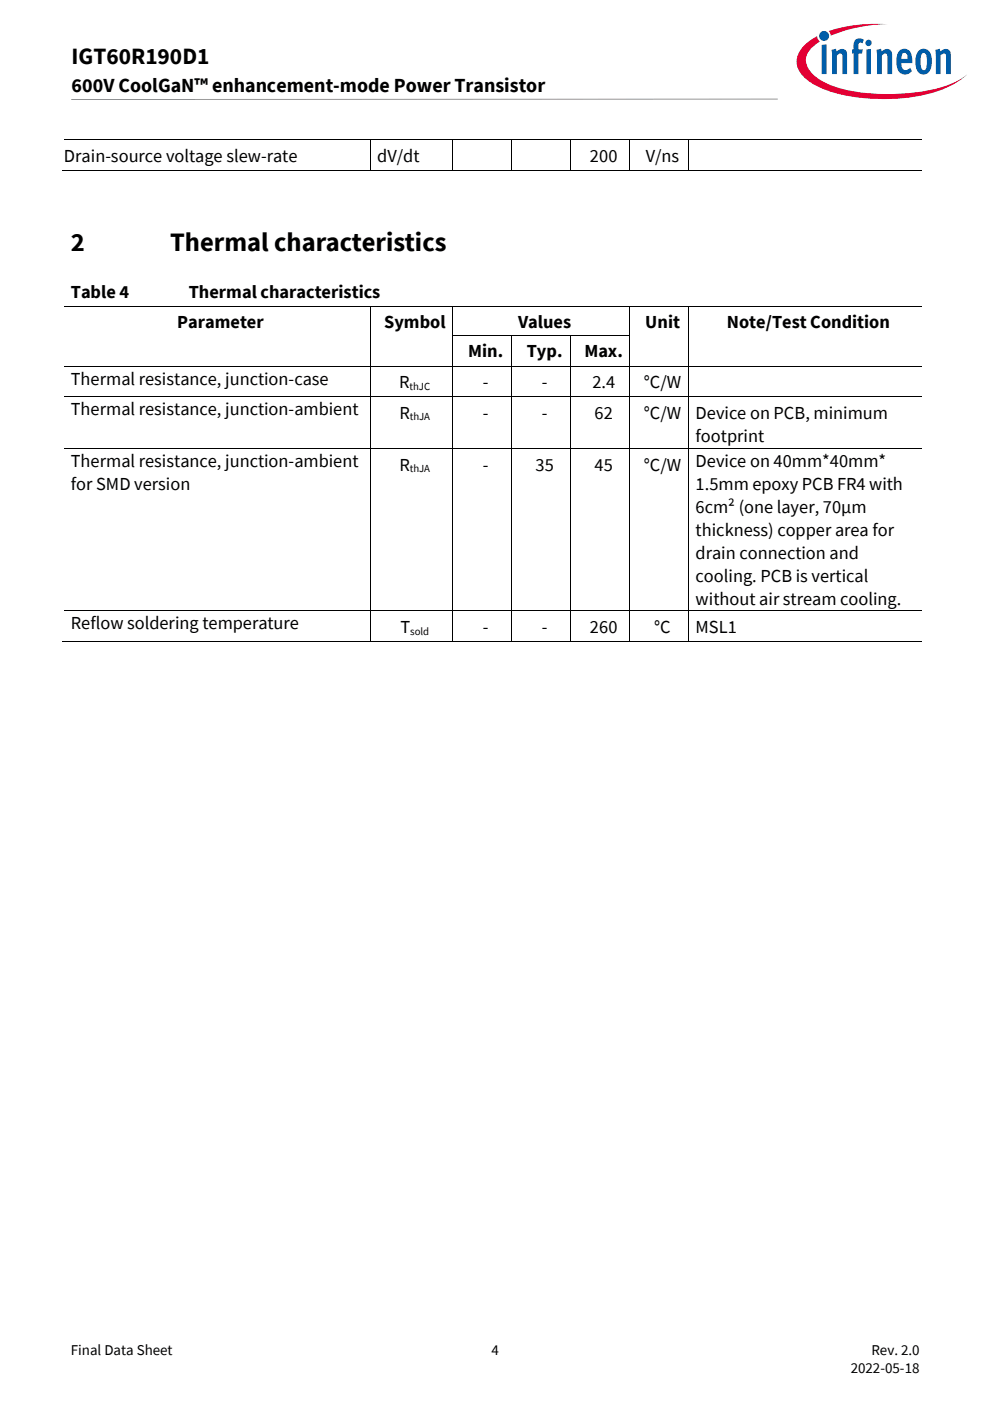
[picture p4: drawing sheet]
<svg xmlns="http://www.w3.org/2000/svg" width="210mm" height="297mm" viewBox="0 0 210 297" stroke-linecap="round" stroke-linejoin="round" font-family="sans-serif">
<path d="M175.8 6.6l.3 .4 .1 .6a31.5 31.5 0 0 1 12.1-2.5 33.4 33.4 0 0 0-12.5 1.5zM170.3 9.9a4.3 4.3 0 0 0 .2 6.5 20.3 20.3 0 0 0 11.3 4.3 36.8 36.8 0 0 0 19.1-2.2l2.5-1.3 1.7-1.4a18.6 18.6 0 0 1-9.4 3.6 44.9 44.9 0 0 1-18.4-1 10.2 10.2 0 0 1-5.8-3.8 3.5 3.5 0 0 1 1.1-4.9l1.3-.9-.4-.5-.2-.6a10.8 10.8 0 0 0-3 2.2z" fill-rule="evenodd" fill="#e30034"/>
<path d="M173.7 7.6a1.06 1.06 0 0 0 2.1 0 1.06 1.06 0 0 0-2.1 0zM174.3 9.5v6.2h1v-6.3zM176.4 10.6l.1 5.1h1v-3.9a.62 .62 0 0 1 .8-.5 .62 .62 0 0 1 .4 .9v3.5h1v-4a1.14 1.14 0 0 0-.7-1.3 1.14 1.14 0 0 0-1.3 .3l-.3 .3-.1-.7zM181.5 8.4l-.4 .9v1.2h-.4v.8h.4v4.4h1v-4.4h.7l.2-.8h-.9v-1.2l.4-.3 .4 .2 .3-.8-1-.3zM183.8 10.5v5.2h.9v-5.3zM183.5 9.1a.7 .7 0 0 0 1.4 0 .7 .7 0 0 0-1.4 0zM185.9 10.6l.1 5.1h1v-3.9a.76 .76 0 0 1 1.1-.3l.1 4.2h1v-4a1.2 1.2 0 0 0-.8-1.3 1.2 1.2 0 0 0-1.4 .6l-.1-.7zM190.8 10.7a4 4 0 0 0 .3 4.9 1.83 1.83 0 0 0 2.3-.5l-.4-.7a.98 .98 0 0 1-1.1 .4 .98 .98 0 0 1-.7-1v-.4h2.3a2.63 2.63 0 0 0-1.3-3 1.47 1.47 0 0 0-1.4 .3zM191.4 11.4a.66 .66 0 0 1 .9-.1 .66 .66 0 0 1 .2 .8v.4h-1.3zM195 10.6a4 4 0 0 0-.1 4.9 1.64 1.64 0 0 0 2.6-1.3l.1-.6a2.81 2.81 0 0 0-1.2-3.2h-1zM195.6 11.4l.3-.2a1.17 1.17 0 0 1 .7 1.4v.8a1.31 1.31 0 0 1-.6 1.5 1.51 1.51 0 0 1-.8-1.9l.1-.8zM198.4 10.6l.1 5.1h1v-3.9a.82 .82 0 0 1 1.1-.3l.1 4.2h1v-4a1.19 1.19 0 0 0-.8-1.3 1.19 1.19 0 0 0-1.5 .6l-.1-.7z" fill-rule="evenodd" fill="#005da9"/>
<g fill="none" stroke="#000" stroke-width=".21">
<path d="M13.3 36.2h65.1M13.5 29.6h64.9M15.1 21h149.9M78.5 29.7v6.4M78.6 29.6h17.4M78.6 36.2h17.4M96.1 29.7v6.4M96.1 29.6h12.4M96.1 36.2h12.4M108.5 29.7v6.4M108.6 29.6h12.4M108.6 36.2h12.4"/>
<path d="M121.1 29.7v6.4M121.2 29.6h12.3M121.2 36.2h12.3M133.6 29.7v6.4M133.6 29.6h12.4M133.6 36.2h12.4M146 29.7v6.4M146.1 29.6h49.3M146.1 36.2h49.3M13.5 65h64.9M13.5 77.6h64.9M78.5 65.1v5.9"/>
<path d="M78.5 71.2v6.4M78.5 77.7v6.4M78.6 65h17.4M78.6 77.6h17.4M96.1 65.1v5.9M96.1 71.2v6.4M96.1 77.7v6.4M96.1 65h37.4M96.1 71.1h12.4M96.1 77.6h12.4M108.5 71.2v6.4M108.5 77.7v6.4"/>
<path d="M108.6 71.1h12.4M108.6 77.6h12.4M121.1 71.2v6.4M121.1 77.7v6.4M121.2 71.1h12.3M121.2 77.6h12.3M133.6 65.1v5.9M133.6 71.2v6.4M133.6 77.7v6.4M133.6 65h12.4M133.6 77.6h12.4M146 65.1v5.9"/>
<path d="M146 71.2v6.4M146 77.7v6.4M146.1 65h49.3M146.1 77.6h49.3M13.5 84.2h64.9M13.5 95.2h64.9M78.5 84.2v10.9M78.5 95.2v34.2M78.6 84.2h17.4M78.6 95.2h17.4M96.1 84.2v10.9M96.1 95.2v34.2"/>
<path d="M96.1 84.2h12.4M96.1 95.2h12.4M108.5 84.2v10.9M108.5 95.2v34.2M108.6 84.2h12.4M108.6 95.2h12.4M121.1 84.2v10.9M121.1 95.2v34.2M121.2 84.2h12.3M121.2 95.2h12.3M133.6 84.2v10.9M133.6 95.2v34.2"/>
<path d="M133.6 84.2h12.4M133.6 95.2h12.4M146 84.2v10.9M146 95.2v34.2M146.1 84.2h49.3M146.1 95.2h49.3M13.3 136h65.1M13.5 129.5h64.9M78.5 129.5v6.4M78.6 129.5h17.4M78.6 136h17.4M96.1 129.5v6.4"/>
<path d="M96.1 129.5h12.4M96.1 136h12.4M108.5 129.5v6.4M108.6 129.5h12.4M108.6 136h12.4M121.1 129.5v6.4M121.2 129.5h12.3M121.2 136h12.3M133.6 129.5v6.4M133.6 129.5h12.4M133.6 136h12.4M146 129.5v6.4"/>
<path d="M146.1 129.5h49.3M146.1 136h49.3"/>
</g>
<g fill="#000">
<path d="M78.4 29.6h.2v.1h-.2zM78.4 36.1h.2v.2h-.2zM96 29.6h.1v.1h-.1zM96 36.1h.1v.2h-.1zM108.5 29.6h.1v.1h-.1zM108.5 36.1h.1v.2h-.1zM121 29.6h.2v.1h-.2zM121 36.1h.2v.2h-.2zM133.5 29.6h.1v.1h-.1zM133.5 36.1h.1v.2h-.1zM146 29.6h.1v.1h-.1zM146 36.1h.1v.2h-.1z"/>
<path d="M78.4 64.9h.2v.2h-.2zM78.4 71h.2v.2h-.2zM78.4 77.6h.2v.1h-.2zM96 64.9h.1v.2h-.1zM96 71h.1v.2h-.1zM96 77.6h.1v.1h-.1zM108.5 71h.1v.2h-.1zM108.5 77.6h.1v.1h-.1zM121 71h.2v.2h-.2zM121 77.6h.2v.1h-.2zM133.5 64.9h.1v.2h-.1zM133.5 71h.1v.2h-.1z"/>
<path d="M133.5 77.6h.1v.1h-.1zM146 64.9h.1v.2h-.1zM146 71h.1v.2h-.1zM146 77.6h.1v.1h-.1zM78.4 84.1h.2v.1h-.2zM78.4 95.1h.2v.1h-.2zM96 84.1h.1v.1h-.1zM96 95.1h.1v.1h-.1zM108.5 84.1h.1v.1h-.1zM108.5 95.1h.1v.1h-.1zM121 84.1h.2v.1h-.2zM121 95.1h.2v.1h-.2z"/>
<path d="M133.5 84.1h.1v.1h-.1zM133.5 95.1h.1v.1h-.1zM146 84.1h.1v.1h-.1zM146 95.1h.1v.1h-.1zM78.4 129.4h.2v.1h-.2zM78.4 135.9h.2v.2h-.2zM96 129.4h.1v.1h-.1zM96 135.9h.1v.2h-.1zM108.5 129.4h.1v.1h-.1zM108.5 135.9h.1v.2h-.1zM121 129.4h.2v.1h-.2zM121 135.9h.2v.2h-.2z"/>
<path d="M133.5 129.4h.1v.1h-.1zM133.5 135.9h.1v.2h-.1zM146 129.4h.1v.1h-.1zM146 135.9h.1v.2h-.1z"/>
</g>
<g font-size="5.6">
<text x="15" y="53.2">2</text>
<text x="36.1" y="53.2">Thermal characteristics</text>
</g>
<text font-size="4.9" x="15.2" y="13.6">IGT60R190D1</text>
<text font-size="4.2" x="15.2" y="19.5">600V CoolGaN™ enhancement-mode Power Transistor</text>
<g font-size="3.9">
<text x="13.5" y="34.3">Drain-source voltage slew-rate</text>
<text x="80" y="34.3">dV/dt</text>
<text x="125.1" y="34.3">200</text>
<text x="137" y="34.3">V/ns</text>
<text x="15" y="63.1">Table 4</text>
<text x="40" y="63.1">Thermal characteristics</text>
<text x="37.6" y="69.6">Parameter</text>
<text x="81.5" y="69.6">Symbol</text>
<text x="109.9" y="69.6">Values</text>
<text x="136.9" y="69.6">Unit</text>
<text x="154.2" y="69.6">Note/Test Condition</text>
<text x="99.3" y="75.7">Min.</text>
<text x="111.7" y="75.7">Typ.</text>
<text x="123.9" y="75.7">Max.</text>
<text x="15" y="81.5">Thermal resistance, junction-case</text>
<text x="84.7" y="82.3">R</text>
<text x="102.4" y="82.3">-</text>
<text x="114.9" y="82.3">-</text>
<text x="125.6" y="82.3">2.4</text>
<text x="136.6" y="82.3">°C/W</text>
<text x="15" y="88.1">Thermal resistance, junction-ambient</text>
<text x="84.7" y="88.8">R</text>
<text x="102.4" y="88.8">-</text>
<text x="114.9" y="88.8">-</text>
<text x="126.1" y="88.8">62</text>
<text x="136.6" y="88.8">°C/W</text>
<text x="147.5" y="88.8">Device on PCB, minimum</text>
<text x="147.5" y="93.7">footprint</text>
<text x="15" y="99.1">Thermal resistance, junction-ambient</text>
<text x="84.7" y="99.8">R</text>
<text x="102.4" y="99.8">-</text>
<text x="113.6" y="99.8">35</text>
<text x="126.1" y="99.8">45</text>
<text x="136.6" y="99.8">°C/W</text>
<text x="147.5" y="99.1">Device on 40mm*40mm*</text>
<text x="15" y="103.9">for SMD version</text>
<text x="147.5" y="103.9">1.5mm epoxy PCB FR4 with</text>
<text x="147.5" y="108.8">6cm² (one layer, 70μm</text>
<text x="147.5" y="113.7">thickness) copper area for</text>
<text x="147.5" y="118.6">drain connection and</text>
<text x="147.5" y="123.4">cooling. PCB is vertical</text>
<text x="147.5" y="128.3">without air stream cooling.</text>
<text x="15" y="133.4">Reflow soldering temperature</text>
<text x="84.9" y="134.3">T</text>
<text x="102.4" y="134.1">-</text>
<text x="114.9" y="134.1">-</text>
<text x="125.1" y="134.1">260</text>
<text x="138.8" y="134.1">°C</text>
<text x="147.5" y="134.1">MSL1</text>
</g>
<g font-size="3.2">
<text x="15" y="287.2">Final Data Sheet</text>
<text x="104.3" y="287.2">4</text>
<text x="184.8" y="287.2">Rev. 2.0</text>
<text x="180.5" y="291.2">2022-05-18</text>
</g>
<g font-size="2.3">
<text x="86.9" y="82.6">thJC</text>
<text x="86.9" y="89.1">thJA</text>
<text x="86.9" y="100.1">thJA</text>
<text x="87" y="134.6">sold</text>
</g>
</svg>
